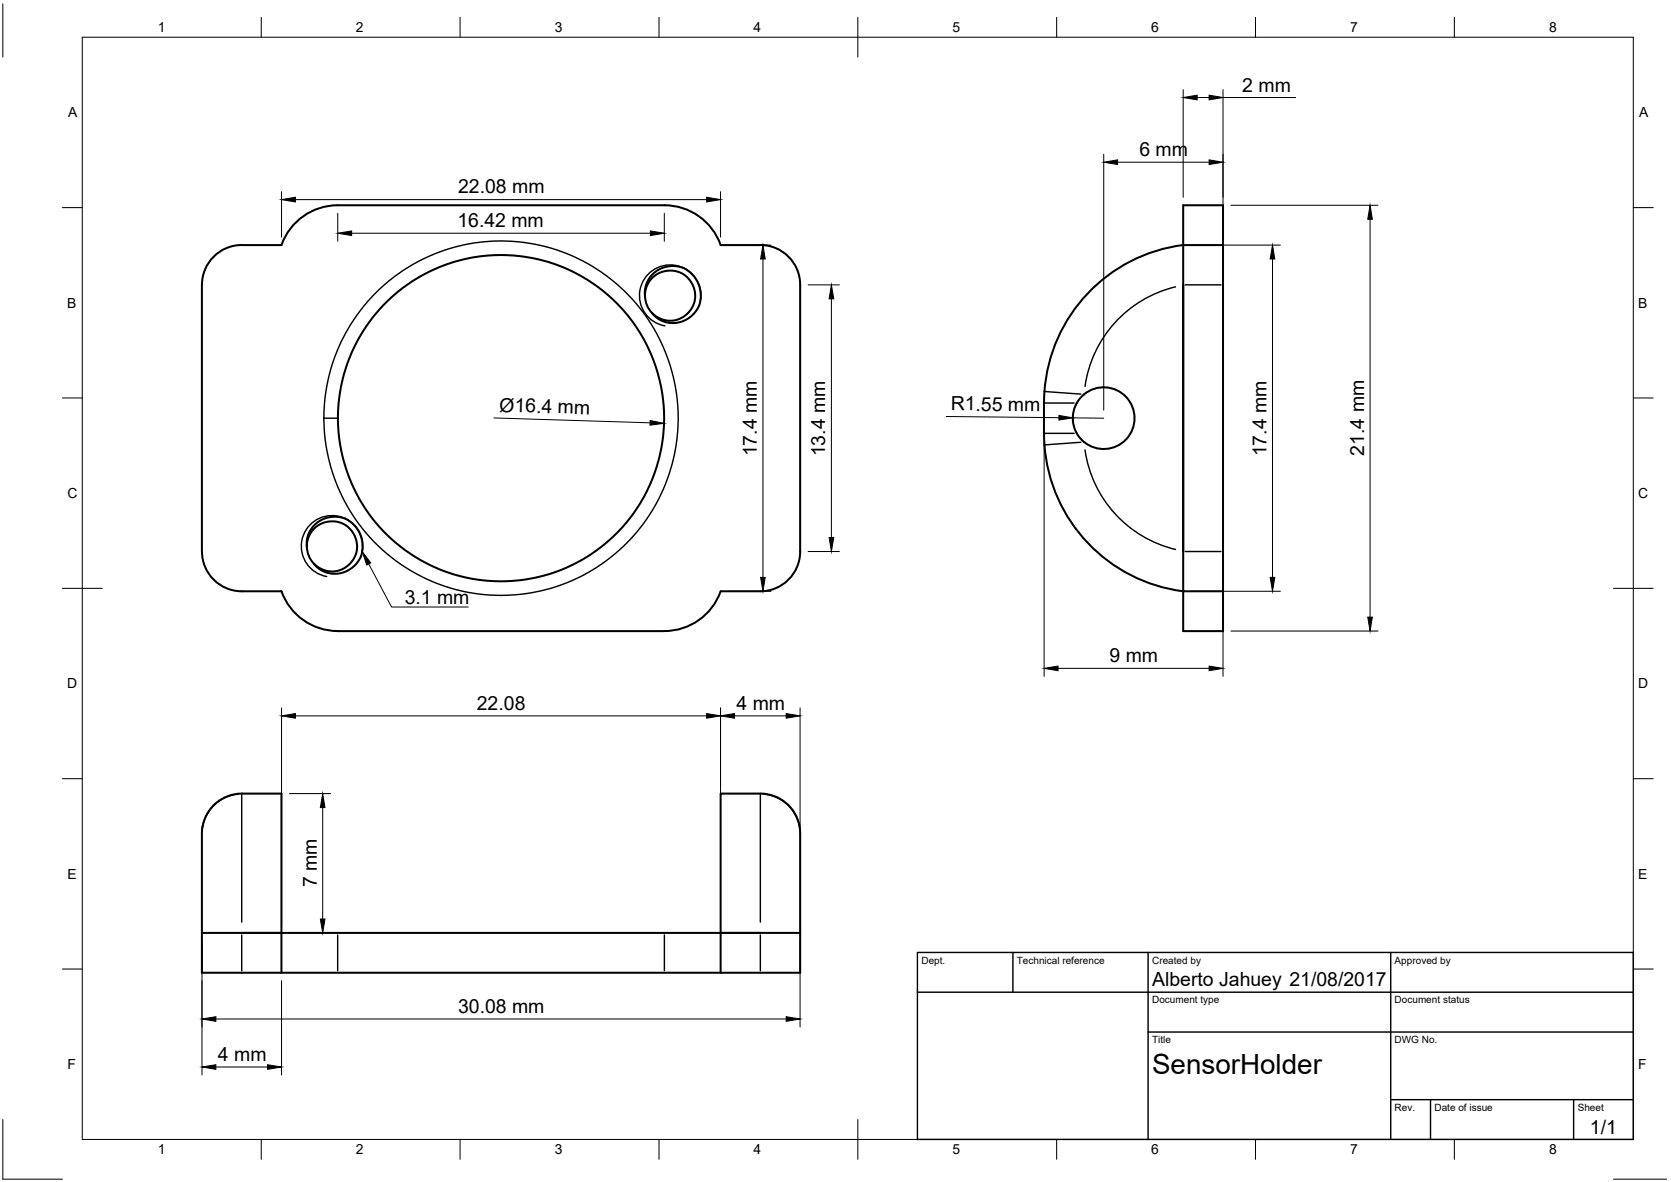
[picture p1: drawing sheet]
<svg xmlns="http://www.w3.org/2000/svg" width="420mm" height="297mm" viewBox="0 0 420 297" stroke-linecap="round" stroke-linejoin="round" font-family="sans-serif">
<!-- layer: Visible Narrow -->
<g fill="none" stroke="#000" stroke-width=".36">
<path d="M176.1 75.6a7.7 7.7 0 0 0-6.3-8.9 7.7 7.7 0 0 0-8.9 6.2 7.7 7.7 0 0 0 6.3 9M295.6 72.1a30 30 0 0 0-22.8 25M298 71.6h9M262.6 98.4l9.2 .6M81.4 105.1h3.6M262.5 108.9h7.6M262.5 101.3h7.6M271.8 111.1l-9.2 .7M272.8 113a30 30 0 0 0 22.8 25.1M91.1 138.6a7.7 7.7 0 0 0-6.3-8.9 7.7 7.7 0 0 0-8.9 6.2 7.7 7.7 0 0 0 6.2 9M298 138.6h9M60 199.5a10 10 0 0 0-9.2 9.2"/>
<path d="M60.8 199.8v31.9M60.8 199.4v.1M191.2 199.8v31.9M191.2 199.4v.1M192 199.5a10 10 0 0 1 9.2 9.2M60.8 235v8.9M84.9 235v8.9M167.1 235v8.9M191.2 235v8.9"/>
<circle cx="126" cy="105.1" r="44.5"/>
</g>
<!-- layer: Visible -->
<g fill="none" stroke="#000" stroke-width=".51">
<path d="M162.2 74.3l.1-1.5 .4-1.2 1.5-1.9 1-.8 1.8-.7 1.2-.2 1.6 .1 1.4 .5 1.3 .8 .9 1 .8 1.2 .4 1 .2 1.5-.1 1.6-.5 1.3-.8 1.2-1.3 1.2-1.1 .7-1.5 .4-1.6 .1-1.4-.3-1.2-.6-1.2-.9 1.4 1.3 1.5 .7 1.6 .4 1.9-.1 1.5-.5 1.6-1 1.3-1.2 .9-1.6M162.2 74.3v-1.4l.4-1.8 .8-1.3 1.2-1.3 1.2-.8 1.4-.6 1.8-.3 1.8 .2a7 7 0 0 1 5.4 6.8l-.1 2-.3 1M162.2 74.3l.3 2.1 .7 1.2 .8 1.2M181.2 61.6h10M181.2 61.6a15 15 0 0 0-14.1-10h-82.2a15 15 0 0 0-14.1 10h-10a10 10 0 0 0-10 10v67a10 10 0 0 0 10 10h10a15 15 0 0 0 14.1 10h82.2a15.1 15.1 0 0 0 14.1-10M191.2 61.6a10 10 0 0 1 10 10v67a10 10 0 0 1-10 10M297.5 61.6a40.1 40.1 0 0 0-35 39.7v7.6a40 40 0 0 0 35 39.7v10h10v-107h-10v10M307.5 61.6h-10v87h10M272.6 99.1a7.8 7.8 0 0 1 12.2 3.2 7.8 7.8 0 0 1-7 10.6 7.8 7.8 0 0 1-7.7-10l.9-2.1 1.6-1.7M77.1 137.3l.5-2.3 1.1-1.8 1.4-1.2 2.3-.9h2.1l2.1 .7 1.6 1.4 1 1.6 .6 1.9-.2 2.2-1 2-1.7 1.7-2 .9-2.2 .1-1.8-.6-1.9-1.2M77.2 137.3l.1 1.4 .5 1.3 1.2 1.7M86.8 130.3a7.7 7.7 0 0 1 4 9.5"/>
<path d="M86.8 130.3l-1.8-.4h-1.7l-1.5 .3-2 1.1-1.1 1-1 1.5-.5 1.8-.1 1.7M90.7 139.8l-1 1.7-1.2 1.2-1.6 1-1.8 .4-1.6 .1-1.5-.4-1.6-.8-1.4-1.2M181.2 148.6h10M191.2 199.4h-10v35h10M191.2 199.4a10.4 10.4 0 0 1 10 11.3v23.7M50.8 234.4v-25.7a10.1 10.1 0 0 1 10-9.3h10v35h-10M60.8 234.4h-10v10.1h150.4v-10.1h-130.4M60.8 234.4h10v10.1M181.2 234.4v10.1"/>
<circle cx="126" cy="105.1" r="41"/>
</g>
<!-- layer: Border -->
<g fill="none" stroke="#000" stroke-width=".25">
<path d="M.7 1v13.4M20.7 9.4h390v276.9h-390zM65.7 4.4v5M115.7 4.4v5M165.7 4.4v5M215.7 4.4v10M265.7 4.4v5M315.7 4.4v5M365.7 4.4v5M15.7 52.2h5M410.7 52.2h5M15.7 100h5"/>
<path d="M410.7 100h5M15.7 147.8h10M405.7 147.8h10M15.7 195.7h5M410.7 195.7h5M15.7 243.5h5M410.7 243.5h5M.7 281.3v15h15M65.7 286.3v5M115.7 286.3v5M165.7 286.3v5M215.7 281.3v10"/>
<path d="M265.7 286.3v5M315.7 286.3v5M365.7 286.3v5M405.7 296.3h13.4"/>
</g>
<!-- layer: TitleBlock -->
<path d="M230.7 239.4h180v46.9h-180zM254.7 239.4v9.9M288.7 239.4v46.9M349.7 239.4v46.9M230.7 249.3h180M288.7 259.4h122M349.7 276.4h61M359.7 276.4v9.9M395.7 276.4v9.9" fill="none" stroke="#000" stroke-width=".36"/>
<!-- layer: Dimensions -->
<g fill="none" stroke="#000" stroke-width=".25">
<path d="M277.5 38.8v64.3M297.5 22.5v27.1M301 24.5h3M307.5 22.5v114.1M307.5 24.5h18.3M70.8 48.2v11.4M74.3 50.2h103.4M84.9 53.6v7M88.4 58.6h75.1M167 53.6v7M181.2 48.2v11.4M281 40.8h23"/>
<path d="M309.5 51.6h37M344.5 55.1v100M183.2 61.6h10.6M191.8 65.1v80M203.2 71.6h7.9M209 75.1v60M299.5 61.6h22.5M320 65.1v80M124.2 105l39.3 1.3M237.9 104.7l28.4 .3M262.5 110.9v59.1M269.8 105l7.7 .1"/>
<path d="M271.2 100.5a7.8 7.8 0 0 0-1.2 6.5M203.2 138.6h7.9M183.2 148.6h10.6M299.5 148.6h22.5M307.5 140.6v29.4M309.5 158.6h37M70.8 177.9v54.5M74.3 179.9h103.4M181.2 177.9v54.5M184.7 179.9h13M201.2 177.9v29.6M266 168h38"/>
<path d="M72.8 199.4h10.3M81.1 202.9v28M50.8 236.4v33.8M72.8 234.4h10.3M201.2 236.4v21.7M54.3 256.1h143.4M70.8 246.4v23.8M54.3 268.1h13"/>
</g>
<g fill="#000" stroke="#000" stroke-width=".25">
<path d="M297.5 24.5l3.5-.6v1.2zM304 23.9l3.5 .6-3.5 .6zM70.8 50.2l3.5-.6v1.2zM84.9 58.6l3.5-.6v1.2zM163.5 58l3.5 .6-3.5 .6zM177.7 49.6l3.5 .6-3.5 .6zM277.5 40.8l3.5-.6v1.1zM304 40.2l3.5 .6-3.5 .5zM344.5 51.6l.6 3.5h-1.2zM191.8 61.6l.6 3.5h-1.2zM209 71.6l.6 3.5h-1.1zM320 61.6l.5 3.5h-1.1z"/>
<path d="M163.5 105.7l3.5 .7-3.6 .4zM266.3 104.4l3.5 .6-3.5 .6zM208.5 135.1h1.1l-.6 3.5zM191.2 145.1h1.2l-.6 3.5zM319.4 145.1h1.1l-.5 3.5zM343.9 155.1h1.2l-.6 3.5zM70.8 179.9l3.5-.6v1.2zM177.7 179.3l3.5 .6-3.5 .6zM181.2 179.9l3.5-.6v1.2zM197.7 179.3l3.5 .6-3.5 .6zM262.5 168l3.5-.6v1.2zM304 167.4l3.5 .6-3.5 .6z"/>
<path d="M81.1 199.4l.6 3.5h-1.2zM80.5 230.9h1.2l-.6 3.5zM50.8 256.1l3.5-.6v1.2zM197.7 255.5l3.5 .6-3.5 .6zM50.8 268.1l3.5-.5v1.1zM67.3 267.6l3.5 .5-3.5 .6z"/>
</g>
<!-- layer: Annotations -->
<path d="M91.1 138.6l2.1 2.9-1 .5z" fill="#000" stroke="#000" stroke-width=".25"/>
<path d="M92.7 141.7l5.8 10.8h19.2" fill="none" stroke="#000" stroke-width=".25"/>
<text font-size="7" x="289.7" y="269.9">SensorHolder</text>
<g font-size="4.9">
<text x="312.4" y="23">2 mm</text>
<text x="286.5" y="39.2">6 mm</text>
<text x="115.2" y="48.6">22.08 mm</text>
<text x="115" y="57.1">16.42 mm</text>
<text x="125.5" y="103.4" transform="rotate(2 125.5 103.4)">Ø16.4 mm</text>
<text x="239" y="103.1" transform="rotate(1 239 103.1)">R1.55 mm</text>
<text x="190.3" y="114.7" transform="rotate(-90 190.3 114.7)">17.4 mm</text>
<text x="207.5" y="114.7" transform="rotate(-90 207.5 114.7)">13.4 mm</text>
<text x="318.5" y="114.7" transform="rotate(-90 318.5 114.7)">17.4 mm</text>
<text x="343" y="114.5" transform="rotate(-90 343 114.5)">21.4 mm</text>
<text x="101.8" y="151.8">3.1 mm</text>
<text x="279" y="166.4">9 mm</text>
<text x="119.9" y="178.3">22.08</text>
<text x="185.2" y="178.4">4 mm</text>
<text x="79.6" y="223" transform="rotate(-90 79.6 223)">7 mm</text>
<text x="289.7" y="247.8">Alberto Jahuey 21/08/2017</text>
<text x="115.2" y="254.5">30.08 mm</text>
<text x="54.8" y="266.6">4 mm</text>
<text x="399.8" y="285">1/1</text>
</g>
<g font-size="3.5">
<text x="39.7" y="8.1">1</text>
<text x="89.5" y="8.1">2</text>
<text x="139.5" y="8.1">3</text>
<text x="189.4" y="8.1">4</text>
<text x="239.5" y="8.1">5</text>
<text x="289.4" y="8.1">6</text>
<text x="339.5" y="8.1">7</text>
<text x="389.5" y="8.1">8</text>
<text x="17.1" y="29.5">A</text>
<text x="412.1" y="29.5">A</text>
<text x="16.9" y="77.3">B</text>
<text x="411.9" y="77.3">B</text>
<text x="16.9" y="125.2">C</text>
<text x="411.9" y="125.2">C</text>
<text x="16.9" y="173">D</text>
<text x="411.9" y="173">D</text>
<text x="16.9" y="220.9">E</text>
<text x="411.9" y="220.9">E</text>
<text x="16.9" y="268.7">F</text>
<text x="411.9" y="268.7">F</text>
<text x="39.7" y="290.1">1</text>
<text x="89.5" y="290.1">2</text>
<text x="139.5" y="290.1">3</text>
<text x="189.4" y="290.1">4</text>
<text x="239.5" y="290.1">5</text>
<text x="289.4" y="290.1">6</text>
<text x="339.5" y="290.1">7</text>
<text x="389.5" y="290.1">8</text>
</g>
<g font-size="2.5">
<text x="231.7" y="242.1">Dept.</text>
<text x="255.7" y="242.1">Technical reference</text>
<text x="289.7" y="242.1">Created by</text>
<text x="350.7" y="242.1">Approved by</text>
<text x="289.7" y="252.1">Document type</text>
<text x="350.7" y="252.1">Document status</text>
<text x="289.7" y="262.1">Title</text>
<text x="350.7" y="262.1">DWG No.</text>
<text x="350.7" y="279.1">Rev.</text>
<text x="360.7" y="279.1">Date of issue</text>
<text x="396.7" y="279.1">Sheet</text>
</g>
</svg>
